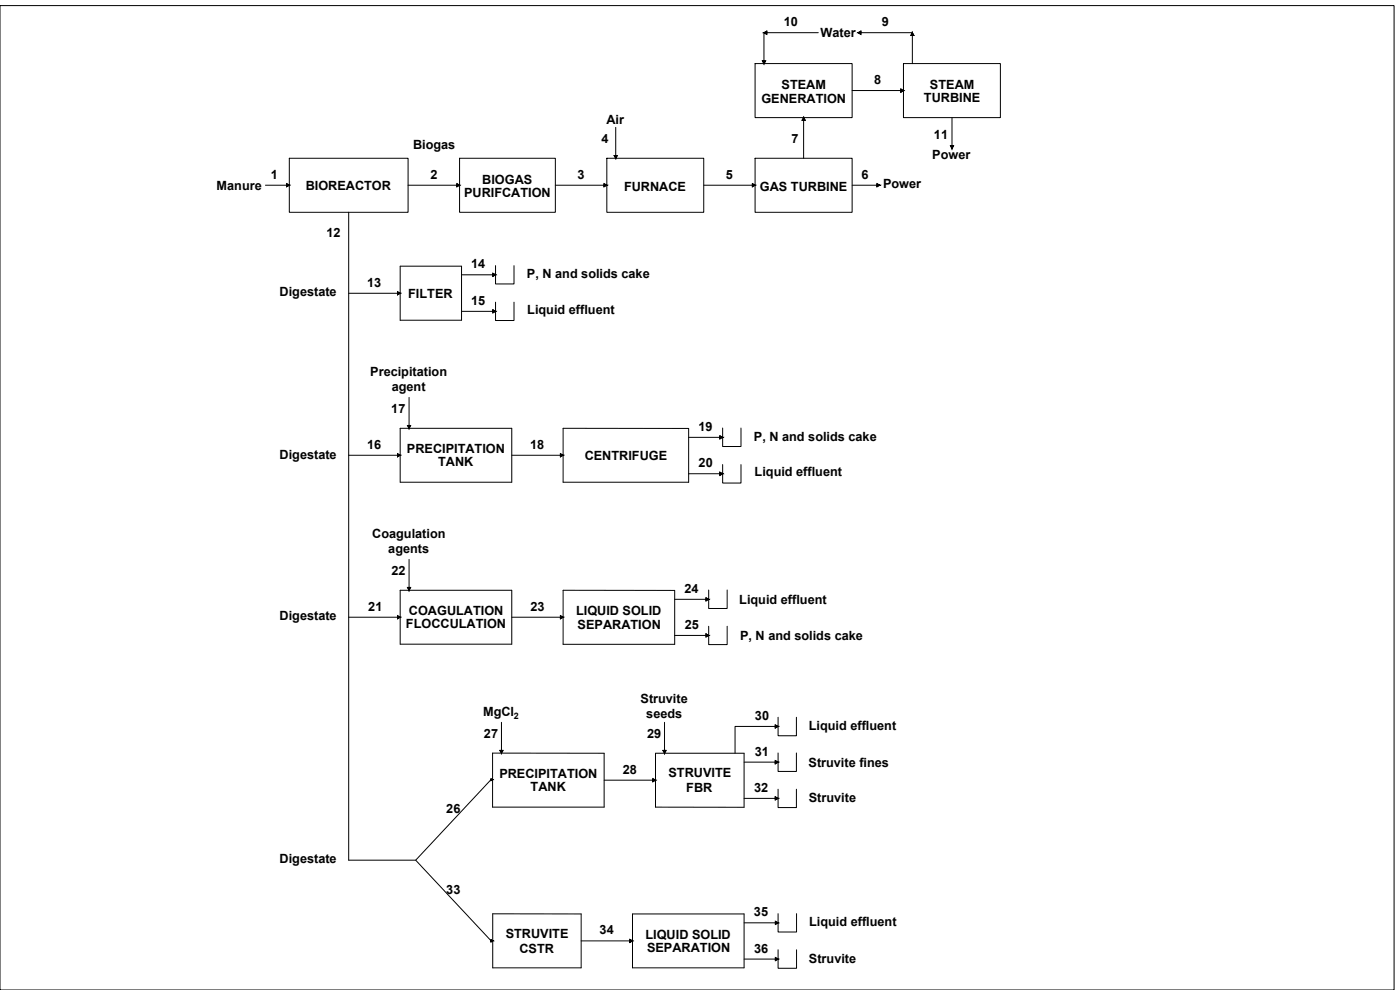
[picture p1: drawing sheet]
<svg xmlns="http://www.w3.org/2000/svg" width="420mm" height="297mm" viewBox="0 0 420 297" stroke-linecap="round" stroke-linejoin="round" font-family="sans-serif">
<!-- layer: diagrama -->
<g fill="none" stroke="#000" stroke-width=".3">
<path d="M0 1.7h418.4v295.3h-418.4zM226.6 19.1h29.1v16.2h-29.1zM245.6 9.8h-16.3v9.3M257.6 9.8h16.2v9.3M271.1 19.1h29.1v16.2h-29.1zM184.8 38.2v9.3M241.2 35.3v12.2M255.7 27.2h15.4M285.7 35.3v9.3M79.7 55.6h7.1M86.8 47.5h35.7v16.2h-35.7zM122.5 55.6h15.4"/>
<path d="M137.9 47.5h28.8v16.2h-28.8zM166.7 55.6h15.4M182.1 47.5h29.1v16.2h-29.1zM211.2 55.6h15.4M226.6 47.5h29.1v16.2h-29.1zM255.7 55.6h8.3M104.6 63.7v194.4h20.2l22.6-24.2M104.6 88h15.5M138.5 93.4h10.2M138.5 82.5h10.2M122.8 119.2v9.3M104.6 136.6h15.5"/>
<path d="M153.6 136.6h15.4M206.7 131.2h10.2M206.7 142.1h10.2M122.8 167.8v9.3M202.5 179.8h10.2M104.6 185.2h15.5M153.6 185.2h15.4M202.5 190.7h10.2M150.5 216.7v9.3M199.4 216.7v9.3M233.5 218h-12.9v8M181.3 234.1h15.4"/>
<path d="M223.3 239.6h10.2M223.3 228.7h10.2M124.8 258.1l22.6 24.2M223.3 276.9h10.2M174.4 282.3h15.4M223.3 287.8h10.2"/>
</g>
<!-- layer: 0 -->
<g fill="none" stroke="#000" stroke-width=".3">
<path d="M228.8 18.3h1l-.5 .8zM229.3 9.8l.8-.5v1zM257.6 9.8l.8-.5v1zM273.8 9.8l.5 .9h-1zM241.2 35.3l.4 .8h-.9zM270.3 26.7l.8 .5-.8 .5zM86 55.1l.8 .5-.8 .4zM137.1 55.1l.8 .5-.8 .4zM181.3 55.1l.8 .5-.8 .4zM184.3 46.7h1l-.5 .8zM225.8 55.1l.8 .5-.8 .4zM263.2 55.1l.8 .5-.8 .4z"/>
<path d="M285.2 43.7h1l-.5 .9zM120.1 79.9h18.4v16.2h-18.4zM148.7 79.7v5.5h5.6v-5.5M119.3 87.5l.8 .5-.8 .5zM147.9 82l.8 .5-.8 .4zM147.9 92.9l.8 .5-.8 .5zM148.7 90.7v5.5h5.6v-5.5M119.3 136.1l.8 .5-.8 .5zM120.1 128.5h33.5v16.2h-33.5zM122.3 127.7h.9l-.4 .8zM168.2 136.1l.8 .5-.8 .5zM216 130.8l.9 .4-.9 .5z"/>
<path d="M216.9 128.4v5.6h5.5v-5.6M216.9 139.4v5.5h5.5v-5.5M206.7 144.7h-37.7v-16.2l37.7 .1v16.1M216 141.7l.9 .4-.9 .5zM120.1 177.1h33.5v16.2h-33.5zM122.3 176.3h.9l-.4 .8zM169 177.1l33.5 .1v16.1h-33.5zM211.9 179.4l.8 .4-.8 .5zM212.7 177v5.6h5.5v-5.6M119.3 184.7l.8 .5-.8 .5zM168.2 184.7l.8 .5-.8 .5zM211.9 190.2l.8 .5-.8 .4z"/>
<path d="M212.7 187.9v5.5h5.5v-5.5M232.7 217.5l.8 .5-.8 .4zM233.5 215.2v5.6h5.5v-5.6M147.4 233.7l.4 .2-.4 .3zM147.8 226h33.5v16.2h-33.5zM150 225.2h1l-.5 .8zM195.9 233.6l.8 .5-.8 .5zM196.7 226h26.6v16.2h-26.6zM199 225.2h.9l-.5 .8zM232.7 228.2l.8 .5-.8 .5zM232.7 239.1l.8 .5-.8 .4zM233.5 225.9v5.6h5.5v-5.6"/>
<path d="M233.5 236.8v5.5h5.5v-5.5M147.9 274.2h26.5v16.2h-26.5zM189.8 274.2h33.5v16.2h-33.5zM232.7 276.4l.8 .5-.8 .5zM233.5 274.1v5.5h5.6v-5.5M147.4 282l.5 .3-.5 .3zM189 281.8l.8 .5-.8 .5zM232.7 287.3l.8 .5-.8 .4zM233.5 285v5.5h5.6v-5.5"/>
</g>
<g fill="#000" stroke="#000" stroke-width=".3">
<path d="M229.3 18.3h.5l-.5 .8zM228.8 18.3l.5 .8v-.8z"/>
<path d="M229.3 9.8h.8v.5zM229.3 9.8h.8v-.5z"/>
<path d="M257.6 9.8h.8v.5zM257.6 9.8h.8v-.5z"/>
<path d="M273.8 9.8v.9h-.5zM273.8 9.8v.9h.5z"/>
<path d="M241.2 35.3v.8h-.5zM241.2 35.3v.8h.4z"/>
<path d="M270.3 26.7l.8 .5h-.8zM270.3 27.2v.5l.8-.5z"/>
<path d="M86 55.1l.8 .5h-.8zM86 55.6v.4l.8-.4z"/>
<path d="M137.1 55.1l.8 .5h-.8zM137.1 55.6v.4l.8-.4z"/>
<path d="M181.3 55.1l.8 .5h-.8zM181.3 55.6v.4l.8-.4z"/>
<path d="M184.8 46.7h.5l-.5 .8zM184.3 46.7l.5 .8v-.8z"/>
<path d="M225.8 55.1l.8 .5h-.8zM225.8 55.6v.4l.8-.4z"/>
<path d="M263.2 55.1l.8 .5h-.8zM263.2 55.6v.4l.8-.4z"/>
<path d="M285.7 43.7h.5l-.5 .9zM285.2 43.7l.5 .9v-.9z"/>
<path d="M119.3 87.5l.8 .5h-.8zM119.3 88v.5l.8-.5z"/>
<path d="M147.9 82l.8 .5h-.8zM147.9 82.5v.4l.8-.4z"/>
<path d="M147.9 93.4v.5l.8-.5zM147.9 92.9l.8 .5h-.8z"/>
<path d="M119.3 136.1l.8 .5h-.8zM119.3 136.6v.5l.8-.5z"/>
<path d="M122.8 127.7h.4l-.4 .8zM122.3 127.7l.5 .8v-.8z"/>
<path d="M168.2 136.1l.8 .5h-.8zM168.2 136.6v.5l.8-.5z"/>
<path d="M216 130.8l.9 .4h-.9zM216 131.2v.5l.9-.5z"/>
<path d="M216 142.1v.5l.9-.5zM216 141.7l.9 .4h-.9z"/>
<path d="M122.8 176.3h.4l-.4 .8zM122.3 176.3l.5 .8v-.8z"/>
<path d="M211.9 179.4l.8 .4h-.8zM211.9 179.8v.5l.8-.5z"/>
<path d="M119.3 184.7l.8 .5h-.8zM119.3 185.2v.5l.8-.5z"/>
<path d="M168.2 184.7l.8 .5h-.8zM168.2 185.2v.5l.8-.5z"/>
<path d="M211.9 190.7v.4l.8-.4zM211.9 190.2l.8 .5h-.8z"/>
<path d="M232.7 217.5l.8 .5h-.8zM232.7 218v.4l.8-.4z"/>
<path d="M147.4 233.7l.4 .2h-.4zM147.4 233.9v.3l.4-.3z"/>
<path d="M150.5 225.2h.5l-.5 .8zM150 225.2l.5 .8v-.8z"/>
<path d="M195.9 233.6l.8 .5h-.8zM195.9 234.1v.5l.8-.5z"/>
<path d="M199.4 225.2h.5l-.5 .8zM199 225.2l.4 .8v-.8z"/>
<path d="M232.7 228.2l.8 .5h-.8zM232.7 228.7v.5l.8-.5z"/>
<path d="M232.7 239.6v.4l.8-.4zM232.7 239.1l.8 .5h-.8z"/>
<path d="M232.7 276.4l.8 .5h-.8zM232.7 276.9v.5l.8-.5z"/>
<path d="M147.4 282l.5 .3h-.5zM147.4 282.3v.3l.5-.3z"/>
<path d="M147.4 282l.5 .3h-.5zM147.4 282.3v.3l.5-.3z"/>
<path d="M189 281.8l.8 .5h-.8zM189 282.3v.5l.8-.5z"/>
<path d="M232.7 287.8v.4l.8-.4zM232.7 287.3l.8 .5h-.8z"/>
</g>
<g font-size="3.8">
<text x="235.2" y="7.9">10</text>
<text x="246.3" y="11.2">Water</text>
<text x="264.7" y="7.9">9</text>
<text x="234.6" y="26.8">STEAM</text>
<text x="262.4" y="25.3">8</text>
<text x="279.1" y="26.8">STEAM</text>
<text x="228.5" y="30.8">GENERATION</text>
<text x="277.3" y="30.7">TURBINE</text>
<text x="182" y="37.2">Air</text>
<text x="280.3" y="41.6">11</text>
<text x="124" y="44.6">Biogas</text>
<text x="180.6" y="42.8">4</text>
<text x="237.6" y="43">7</text>
<text x="279.8" y="47.6">Power</text>
<text x="81.2" y="53.7">1</text>
<text x="129.2" y="53.7">2</text>
<text x="173.4" y="53.7">3</text>
<text x="217.8" y="53.7">5</text>
<text x="258.6" y="53.7">6</text>
<text x="65" y="57">Manure</text>
<text x="91.7" y="57.1">BIOREACTOR</text>
<text x="139.3" y="59.2">PURIFCATION</text>
<text x="144.7" y="55.2">BIOGAS</text>
<text x="187.3" y="57.2">FURNACE</text>
<text x="228" y="57.2">GAS TURBINE</text>
<text x="265" y="56.5">Power</text>
<text x="98" y="71">12</text>
<text x="141.4" y="80.5">14</text>
<text x="158.2" y="83.5">P, N and solids cake</text>
<text x="83.9" y="88.9">Digestate</text>
<text x="110.2" y="86">13</text>
<text x="122.5" y="89.4">FILTER</text>
<text x="141.4" y="91.5">15</text>
<text x="158.2" y="94.3">Liquid effluent</text>
<text x="111.1" y="112.9">Precipitation</text>
<text x="117.6" y="117.4">agent</text>
<text x="117.4" y="123.9">17</text>
<text x="209.6" y="129.3">19</text>
<text x="83.9" y="137.6">Digestate</text>
<text x="110.2" y="134.6">16</text>
<text x="122.1" y="136">PRECIPITATION</text>
<text x="159.1" y="134.7">18</text>
<text x="175.5" y="138">CENTRIFUGE</text>
<text x="226.3" y="132.3">P, N and solids cake</text>
<text x="131.5" y="139.9">TANK</text>
<text x="209.7" y="140.2">20</text>
<text x="226.5" y="142.8">Liquid effluent</text>
<text x="111.7" y="161.5">Coagulation</text>
<text x="116.5" y="166.1">agents</text>
<text x="117.5" y="172.5">22</text>
<text x="205.4" y="177.9">24</text>
<text x="110.5" y="183.3">21</text>
<text x="122.7" y="184.6">COAGULATION</text>
<text x="159.2" y="183.3">23</text>
<text x="172.9" y="184.6">LIQUID SOLID</text>
<text x="221.9" y="181.2">Liquid effluent</text>
<text x="83.9" y="186.2">Digestate</text>
<text x="121.8" y="188.5">FLOCCULATION</text>
<text x="173.4" y="188.6">SEPARATION</text>
<text x="205.5" y="188.8">25</text>
<text x="222.1" y="192.1">P, N and solids cake</text>
<text x="145" y="215">MgCl</text>
<text x="192.2" y="210.8">Struvite</text>
<text x="194" y="215.3">seeds</text>
<text x="145.2" y="221.3">27</text>
<text x="194.2" y="221.3">29</text>
<text x="226.6" y="216.1">30</text>
<text x="242.7" y="219.1">Liquid effluent</text>
<text x="226.5" y="226.8">31</text>
<text x="149.9" y="233.5">PRECIPITATION</text>
<text x="186.9" y="232.1">28</text>
<text x="200.6" y="233.2">STRUVITE</text>
<text x="242.7" y="230.1">Struvite fines</text>
<text x="159.3" y="237.4">TANK</text>
<text x="206" y="237.8">FBR</text>
<text x="226.3" y="237.6">32</text>
<text x="133.9" y="244.1">26</text>
<text x="242.7" y="240.7">Struvite</text>
<text x="83.9" y="259.1">Digestate</text>
<text x="133.9" y="268.3">33</text>
<text x="226.3" y="275">35</text>
<text x="151.8" y="281.4">STRUVITE</text>
<text x="180" y="280.4">34</text>
<text x="193.7" y="281.7">LIQUID SOLID</text>
<text x="242.8" y="277.7">Liquid effluent</text>
<text x="155.9" y="285.9">CSTR</text>
<text x="194.2" y="285.7">SEPARATION</text>
<text x="226.3" y="285.8">36</text>
<text x="242.8" y="289">Struvite</text>
</g>
<text font-size="2.7" x="154.2" y="215.8">2</text>
</svg>
